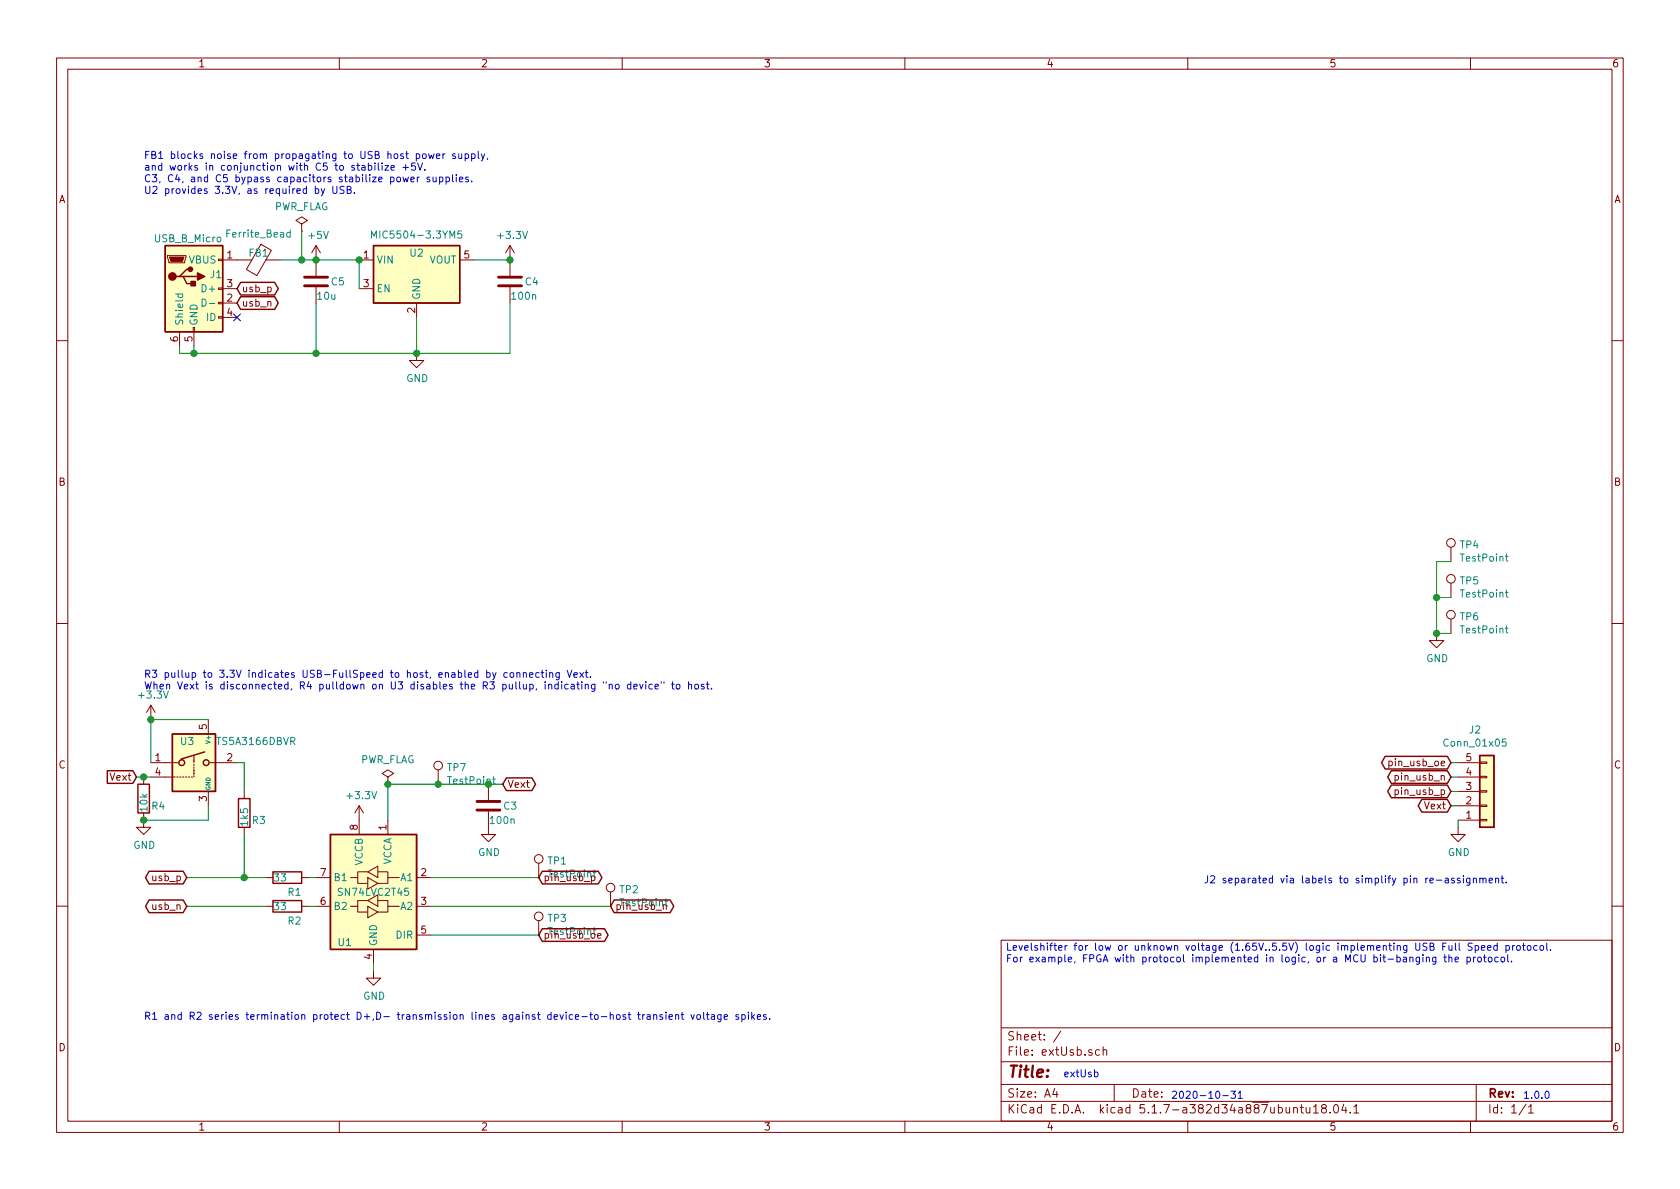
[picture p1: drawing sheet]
EESchema Schematic File Version 4
EELAYER 30 0
EELAYER END
$Descr A4 11693 8268
encoding utf-8
Sheet 1 1
Title ""
Date ""
Rev ""
Comp ""
Comment1 ""
Comment2 ""
Comment3 ""
Comment4 ""
$EndDescr
$Comp
L Device:R R1
U 1 1
P 2000 6100
F 0 "R1" V 2100 6150 50  0000 C CNN
F 1 "33" V 2000 6050 50  0000 C CNN
F 2 "Resistor_SMD:R_0603_1608Metric_Pad0.98x0.95mm_HandSolder" V 1930 6100 50  0001 C CNN
F 3 "~" H 2000 6100 50  0001 C CNN
  1    2000 6100
  0    1    1    0
$EndComp
$Comp
L Device:R R2
U 1 1
P 2000 6300
F 0 "R2" V 2100 6350 50  0000 C CNN
F 1 "33" V 2000 6250 50  0000 C CNN
F 2 "Resistor_SMD:R_0603_1608Metric_Pad0.98x0.95mm_HandSolder" V 1930 6300 50  0001 C CNN
F 3 "~" H 2000 6300 50  0001 C CNN
  1    2000 6300
  0    1    1    0
$EndComp
$Comp
L Device:R R3
U 1 1
P 1700 5650
F 0 "R3" H 1750 5600 50  0000 L CNN
F 1 "1k5" V 1700 5550 50  0000 L CNN
F 2 "Resistor_SMD:R_0603_1608Metric_Pad0.98x0.95mm_HandSolder" V 1630 5650 50  0001 C CNN
F 3 "~" H 1700 5650 50  0001 C CNN
F 4 "R" H 1700 5650 50  0001 C CNN "Spice_Primitive"
F 5 "" H 1700 5650 50  0001 C CNN "Spice_Model"
F 6 "Y" H 1700 5650 50  0001 C CNN "Spice_Netlist_Enabled"
  1    1700 5650
  1    0    0    -1
$EndComp
$Comp
L extUsb-cache:USB_B_Micro-Connector J1
U 1 1
P 1350 2000
F 0 "J1" H 1550 2100 50  0000 R CNN
F 1 "USB_B_Micro" H 1550 2350 50  0000 R CNN
F 2 "Connector_USB:USB_Micro-B_Molex-105017-0001" H 1500 1950 50  0001 C CNN
F 3 "https://www.molex.com/pdm_docs/sd/1050170001_sd.pdf" H 1500 1950 50  0001 C CNN
  1    1350 2000
  1    0    0    -1
$EndComp
$Comp
L power:GND #PWR02
U 1 1
P 2600 6750
F 0 "#PWR02" H 2600 6500 50  0001 C CNN
F 1 "GND" H 2605 6577 50  0000 C CNN
F 2 "" H 2600 6750 50  0001 C CNN
F 3 "" H 2600 6750 50  0001 C CNN
  1    2600 6750
  1    0    0    -1
$EndComp
NoConn ~ 1650 2200
Wire Wire Line
  2600 6700 2600 6750
Wire Wire Line
  1250 2400 1250 2450
$Comp
L power:GND #PWR03
U 1 1
P 10150 5750
F 0 "#PWR03" H 10150 5500 50  0001 C CNN
F 1 "GND" H 10155 5577 50  0000 C CNN
F 2 "" H 10150 5750 50  0001 C CNN
F 3 "" H 10150 5750 50  0001 C CNN
  1    10150 5750
  1    0    0    -1
$EndComp
Wire Wire Line
  10150 5700 10150 5750
$Comp
L Connector_Generic:Conn_01x05 J2
U 1 1
P 10350 5500
F 0 "J2" H 10268 5075 50  0000 C CNN
F 1 "Conn_01x05" H 10268 5166 50  0000 C CNN
F 2 "Connector_PinHeader_2.54mm:PinHeader_1x05_P2.54mm_Horizontal" H 10350 5500 50  0001 C CNN
F 3 "~" H 10350 5500 50  0001 C CNN
  1    10350 5500
  1    0    0    1
$EndComp
Text GLabel 10100 5600 0    50   BiDi ~ 0
Vext
Text GLabel 3500 5450 2    50   BiDi ~ 0
Vext
Text GLabel 3750 6100 2    50   BiDi ~ 0
pin_usb_p
Text GLabel 4250 6300 2    50   BiDi ~ 0
pin_usb_n
Text GLabel 3750 6500 2    50   BiDi ~ 0
pin_usb_oe
Text GLabel 10100 5500 0    50   BiDi ~ 0
pin_usb_p
Text GLabel 10100 5400 0    50   BiDi ~ 0
pin_usb_n
Text GLabel 10100 5300 0    50   BiDi ~ 0
pin_usb_oe
Wire Wire Line
  10150 5300 10100 5300
Wire Wire Line
  10100 5400 10150 5400
Wire Wire Line
  10100 5500 10150 5500
Wire Wire Line
  10100 5600 10150 5600
Text GLabel 1300 6300 0    50   BiDi ~ 0
usb_n
Text GLabel 1300 6100 0    50   BiDi ~ 0
usb_p
Text GLabel 1650 2000 2    50   BiDi ~ 0
usb_p
Text GLabel 1650 2100 2    50   BiDi ~ 0
usb_n
$Comp
L Device:C C5
U 1 1
P 2200 1950
F 0 "C5" H 2300 1950 50  0000 L CNN
F 1 "10u" H 2200 1850 50  0000 L CNN
F 2 "Capacitor_SMD:C_0603_1608Metric_Pad1.08x0.95mm_HandSolder" H 2238 1800 50  0001 C CNN
F 3 "~" H 2200 1950 50  0001 C CNN
  1    2200 1950
  1    0    0    -1
$EndComp
Wire Wire Line
  1350 2450 1250 2450
Wire Wire Line
  1350 2400 1350 2450
Connection ~ 2200 1800
$Comp
L power:+5V #PWR04
U 1 1
P 2200 1800
F 0 "#PWR04" H 2200 1650 50  0001 C CNN
F 1 "+5V" H 2215 1973 50  0000 C CNN
F 2 "" H 2200 1800 50  0001 C CNN
F 3 "" H 2200 1800 50  0001 C CNN
  1    2200 1800
  1    0    0    -1
$EndComp
Wire Wire Line
  2500 1800 2500 2000
$Comp
L Device:C C4
U 1 1
P 3550 1950
F 0 "C4" H 3650 1950 50  0000 L CNN
F 1 "100n" H 3550 1850 50  0000 L CNN
F 2 "Capacitor_SMD:C_0603_1608Metric_Pad1.08x0.95mm_HandSolder" H 3588 1800 50  0001 C CNN
F 3 "~" H 3550 1950 50  0001 C CNN
  1    3550 1950
  1    0    0    -1
$EndComp
$Comp
L power:GND #PWR06
U 1 1
P 2900 2450
F 0 "#PWR06" H 2900 2200 50  0001 C CNN
F 1 "GND" H 2905 2277 50  0000 C CNN
F 2 "" H 2900 2450 50  0001 C CNN
F 3 "" H 2900 2450 50  0001 C CNN
  1    2900 2450
  1    0    0    -1
$EndComp
Connection ~ 3550 1800
$Comp
L power:+3.3V #PWR08
U 1 1
P 3550 1800
F 0 "#PWR08" H 3550 1650 50  0001 C CNN
F 1 "+3.3V" H 3565 1973 50  0000 C CNN
F 2 "" H 3550 1800 50  0001 C CNN
F 3 "" H 3550 1800 50  0001 C CNN
  1    3550 1800
  1    0    0    -1
$EndComp
Connection ~ 2500 1800
Wire Wire Line
  1350 2450 2200 2450
Connection ~ 1350 2450
Wire Wire Line
  2900 2200 2900 2450
Connection ~ 2900 2450
Wire Wire Line
  2200 2100 2200 2450
Connection ~ 2200 2450
Wire Wire Line
  2200 2450 2900 2450
Wire Wire Line
  3550 2100 3550 2450
Wire Wire Line
  3550 2450 2900 2450
$Comp
L power:+3.3V #PWR05
U 1 1
P 2500 5700
F 0 "#PWR05" H 2500 5550 50  0001 C CNN
F 1 "+3.3V" H 2515 5873 50  0000 C CNN
F 2 "" H 2500 5700 50  0001 C CNN
F 3 "" H 2500 5700 50  0001 C CNN
  1    2500 5700
  1    0    0    -1
$EndComp
Wire Wire Line
  1850 6100 1700 6100
Wire Wire Line
  2150 6100 2200 6100
$Comp
L power:+3.3V #PWR01
U 1 1
P 1050 5000
F 0 "#PWR01" H 1050 4850 50  0001 C CNN
F 1 "+3.3V" H 1065 5173 50  0000 C CNN
F 2 "" H 1050 5000 50  0001 C CNN
F 3 "" H 1050 5000 50  0001 C CNN
  1    1050 5000
  1    0    0    -1
$EndComp
$Comp
L Device:C C3
U 1 1
P 3400 5600
F 0 "C3" H 3500 5600 50  0000 L CNN
F 1 "100n" H 3400 5500 50  0000 L CNN
F 2 "Capacitor_SMD:C_0603_1608Metric_Pad1.08x0.95mm_HandSolder" H 3438 5450 50  0001 C CNN
F 3 "~" H 3400 5600 50  0001 C CNN
  1    3400 5600
  1    0    0    -1
$EndComp
$Comp
L power:GND #PWR07
U 1 1
P 3400 5750
F 0 "#PWR07" H 3400 5500 50  0001 C CNN
F 1 "GND" H 3405 5577 50  0000 C CNN
F 2 "" H 3400 5750 50  0001 C CNN
F 3 "" H 3400 5750 50  0001 C CNN
  1    3400 5750
  1    0    0    -1
$EndComp
Wire Wire Line
  3500 5450 3400 5450
Connection ~ 3400 5450
Connection ~ 1700 6100
$Comp
L Device:Ferrite_Bead FB1
U 1 1
P 1800 1800
F 0 "FB1" V 1750 1800 50  0000 C CNN
F 1 "Ferrite_Bead" V 1617 1800 50  0000 C CNN
F 2 "Inductor_SMD:L_0603_1608Metric_Pad1.05x0.95mm_HandSolder" V 1730 1800 50  0001 C CNN
F 3 "~" H 1800 1800 50  0001 C CNN
  1    1800 1800
  0    1    1    0
$EndComp
Wire Wire Line
  1950 1800 2100 1800
$Comp
L Device:R R4
U 1 1
P 1000 5550
F 0 "R4" H 1050 5500 50  0000 L CNN
F 1 "10k" V 1000 5450 50  0000 L CNN
F 2 "Resistor_SMD:R_0603_1608Metric_Pad0.98x0.95mm_HandSolder" V 930 5550 50  0001 C CNN
F 3 "~" H 1000 5550 50  0001 C CNN
  1    1000 5550
  1    0    0    -1
$EndComp
Text GLabel 950  5400 0    50   Input ~ 0
Vext
$Comp
L power:GND #PWR0103
U 1 1
P 1000 5700
F 0 "#PWR0103" H 1000 5450 50  0001 C CNN
F 1 "GND" H 1005 5527 50  0000 C CNN
F 2 "" H 1000 5700 50  0001 C CNN
F 3 "" H 1000 5700 50  0001 C CNN
  1    1000 5700
  1    0    0    -1
$EndComp
Wire Wire Line
  1700 5800 1700 6100
Wire Wire Line
  950  5400 1000 5400
Connection ~ 1000 5400
Wire Wire Line
  1000 5400 1050 5400
Text Notes 1000 7100 0    50   ~ 0
R1 and R2 series termination protect D+,D- transmission lines against device-to-host transient voltage spikes.
Text Notes 1000 1350 0    50   ~ 0
FB1 blocks noise from propagating to USB host power supply,\nand works in conjunction with C5 to stabilize +5V.\nC3, C4, and C5 bypass capacitors stabilize power supplies.\nU2 provides 3.3V, as required by USB.
Text Notes 10500 6150 2    50   ~ 0
J2 separated via labels to simplify pin re-assignment.
Text Notes 7000 6700 0    50   ~ 0
Levelshifter for low or unknown voltage (1.65V..5.5V) logic implementing USB Full Speed protocol.\nFor example, FPGA with protocol implemented in logic, or a MCU bit-banging the protocol.
Text Notes 7400 7500 0    50   ~ 0
extUsb
Text Notes 8150 7650 0    50   ~ 0
2020-10-31
Text Notes 10600 7650 0    50   ~ 0
1.0.0
Wire Wire Line
  1450 5600 1450 5700
Wire Wire Line
  1450 5700 1000 5700
Connection ~ 1000 5700
Wire Wire Line
  1650 5300 1700 5300
Wire Wire Line
  3400 5450 3050 5450
Wire Wire Line
  3300 1800 3550 1800
Wire Wire Line
  2200 1800 2500 1800
$Comp
L Connector:TestPoint TP2
U 1 1
P 4250 6300
F 0 "TP2" H 4308 6418 50  0000 L CNN
F 1 "TestPoint" H 4308 6327 50  0000 L CNN
F 2 "TestPoint:TestPoint_Pad_D2.0mm" H 4450 6300 50  0001 C CNN
F 3 "~" H 4450 6300 50  0001 C CNN
  1    4250 6300
  1    0    0    -1
$EndComp
$Comp
L Connector:TestPoint TP1
U 1 1
P 3750 6100
F 0 "TP1" H 3808 6218 50  0000 L CNN
F 1 "TestPoint" H 3808 6127 50  0000 L CNN
F 2 "" H 3950 6100 50  0001 C CNN
F 3 "~" H 3950 6100 50  0001 C CNN
  1    3750 6100
  1    0    0    -1
$EndComp
Wire Wire Line
  1300 6100 1700 6100
$Comp
L Connector:TestPoint TP4
U 1 1
P 10100 3900
F 0 "TP4" H 10158 4018 50  0000 L CNN
F 1 "TestPoint" H 10158 3927 50  0000 L CNN
F 2 "TestPoint:TestPoint_Pad_D2.0mm" H 10300 3900 50  0001 C CNN
F 3 "~" H 10300 3900 50  0001 C CNN
  1    10100 3900
  1    0    0    -1
$EndComp
$Comp
L Connector:TestPoint TP5
U 1 1
P 10100 4150
F 0 "TP5" H 10158 4268 50  0000 L CNN
F 1 "TestPoint" H 10158 4177 50  0000 L CNN
F 2 "TestPoint:TestPoint_Pad_D2.0mm" H 10300 4150 50  0001 C CNN
F 3 "~" H 10300 4150 50  0001 C CNN
  1    10100 4150
  1    0    0    -1
$EndComp
$Comp
L Connector:TestPoint TP6
U 1 1
P 10100 4400
F 0 "TP6" H 10158 4518 50  0000 L CNN
F 1 "TestPoint" H 10158 4427 50  0000 L CNN
F 2 "TestPoint:TestPoint_Pad_D2.0mm" H 10300 4400 50  0001 C CNN
F 3 "~" H 10300 4400 50  0001 C CNN
  1    10100 4400
  1    0    0    -1
$EndComp
$Comp
L Connector:TestPoint TP3
U 1 1
P 3750 6500
F 0 "TP3" H 3808 6618 50  0000 L CNN
F 1 "TestPoint" H 3808 6527 50  0000 L CNN
F 2 "TestPoint:TestPoint_Pad_D2.0mm" H 3950 6500 50  0001 C CNN
F 3 "~" H 3950 6500 50  0001 C CNN
  1    3750 6500
  1    0    0    -1
$EndComp
Wire Wire Line
  3000 6500 3750 6500
$Comp
L power:GND #PWR0104
U 1 1
P 10000 4400
F 0 "#PWR0104" H 10000 4150 50  0001 C CNN
F 1 "GND" H 10005 4227 50  0000 C CNN
F 2 "" H 10000 4400 50  0001 C CNN
F 3 "" H 10000 4400 50  0001 C CNN
  1    10000 4400
  1    0    0    -1
$EndComp
Wire Wire Line
  10000 4400 10100 4400
Wire Wire Line
  10000 4400 10000 4150
Wire Wire Line
  10000 3900 10100 3900
Connection ~ 10000 4400
Wire Wire Line
  10100 4150 10000 4150
Connection ~ 10000 4150
Wire Wire Line
  10000 4150 10000 3900
$Comp
L Connector:TestPoint TP7
U 1 1
P 3050 5450
F 0 "TP7" H 3108 5568 50  0000 L CNN
F 1 "TestPoint" H 3108 5477 50  0000 L CNN
F 2 "TestPoint:TestPoint_Pad_D2.0mm" H 3250 5450 50  0001 C CNN
F 3 "~" H 3250 5450 50  0001 C CNN
  1    3050 5450
  1    0    0    -1
$EndComp
Connection ~ 3050 5450
Wire Wire Line
  3000 6100 3750 6100
Wire Wire Line
  3000 6300 4250 6300
$Comp
L extUsb-cache:SN74LVC2T45DCUR-Logic_LevelTranslator U1
U 1 1
P 2600 6200
F 0 "U1" H 2800 5850 50  0000 C CNN
F 1 "SN74LVC2T45" H 2600 6200 50  0000 C CNN
F 2 "Package_SO:SSOP-8_2.95x2.8mm_P0.65mm" H 2650 5650 50  0001 C CNN
F 3 "http://www.ti.com/lit/ds/symlink/sn74lvc2t45.pdf" H 1700 5650 50  0001 C CNN
  1    2600 6200
  -1   0    0    -1
$EndComp
Wire Wire Line
  1700 5300 1700 5500
Text Notes 1000 4800 0    50   ~ 0
R3 pullup to 3.3V indicates USB-FullSpeed to host, enabled by connecting Vext.\nWhen Vext is disconnected, R4 pulldown on U3 disables the R3 pullup, indicating "no device" to host.
Connection ~ 1050 5000
Wire Wire Line
  1050 5300 1050 5000
Wire Wire Line
  1050 5000 1450 5000
$Comp
L Analog_Switch:TS5A3166DBVR U3
U 1 1
P 1350 5300
F 0 "U3" H 1250 5450 50  0000 L CNN
F 1 "TS5A3166DBVR" H 1500 5450 50  0000 L CNN
F 2 "Package_TO_SOT_SMD:SOT-23-5_HandSoldering" H 1300 5150 50  0001 C CNN
F 3 " http://www.ti.com/lit/ds/symlink/ts5a3166.pdf" H 1350 5400 50  0001 C CNN
  1    1350 5300
  1    0    0    -1
$EndComp
Wire Wire Line
  2700 5450 2700 5700
Wire Wire Line
  3050 5450 2700 5450
$Comp
L power:PWR_FLAG #FLG0101
U 1 1
P 2100 1600
F 0 "#FLG0101" H 2100 1675 50  0001 C CNN
F 1 "PWR_FLAG" H 2100 1773 50  0000 C CNN
F 2 "" H 2100 1600 50  0001 C CNN
F 3 "~" H 2100 1600 50  0001 C CNN
  1    2100 1600
  1    0    0    -1
$EndComp
Wire Wire Line
  2100 1600 2100 1800
Connection ~ 2100 1800
Wire Wire Line
  2100 1800 2200 1800
$Comp
L power:PWR_FLAG #FLG0102
U 1 1
P 2700 5450
F 0 "#FLG0102" H 2700 5525 50  0001 C CNN
F 1 "PWR_FLAG" H 2700 5623 50  0000 C CNN
F 2 "" H 2700 5450 50  0001 C CNN
F 3 "~" H 2700 5450 50  0001 C CNN
  1    2700 5450
  1    0    0    -1
$EndComp
Connection ~ 2700 5450
Wire Wire Line
  1300 6300 1850 6300
Wire Wire Line
  2150 6300 2200 6300
$Comp
L Regulator_Linear:MIC5504-3.3YM5 U2
U 1 1
P 2900 1900
F 0 "U2" H 2900 2050 50  0000 C CNN
F 1 "MIC5504-3.3YM5" H 2900 2176 50  0000 C CNN
F 2 "Package_TO_SOT_SMD:SOT-23-5_HandSoldering" H 2900 1500 50  0001 C CNN
F 3 "http://ww1.microchip.com/downloads/en/DeviceDoc/MIC550X.pdf" H 2650 2150 50  0001 C CNN
  1    2900 1900
  1    0    0    -1
$EndComp
$EndSCHEMATC
